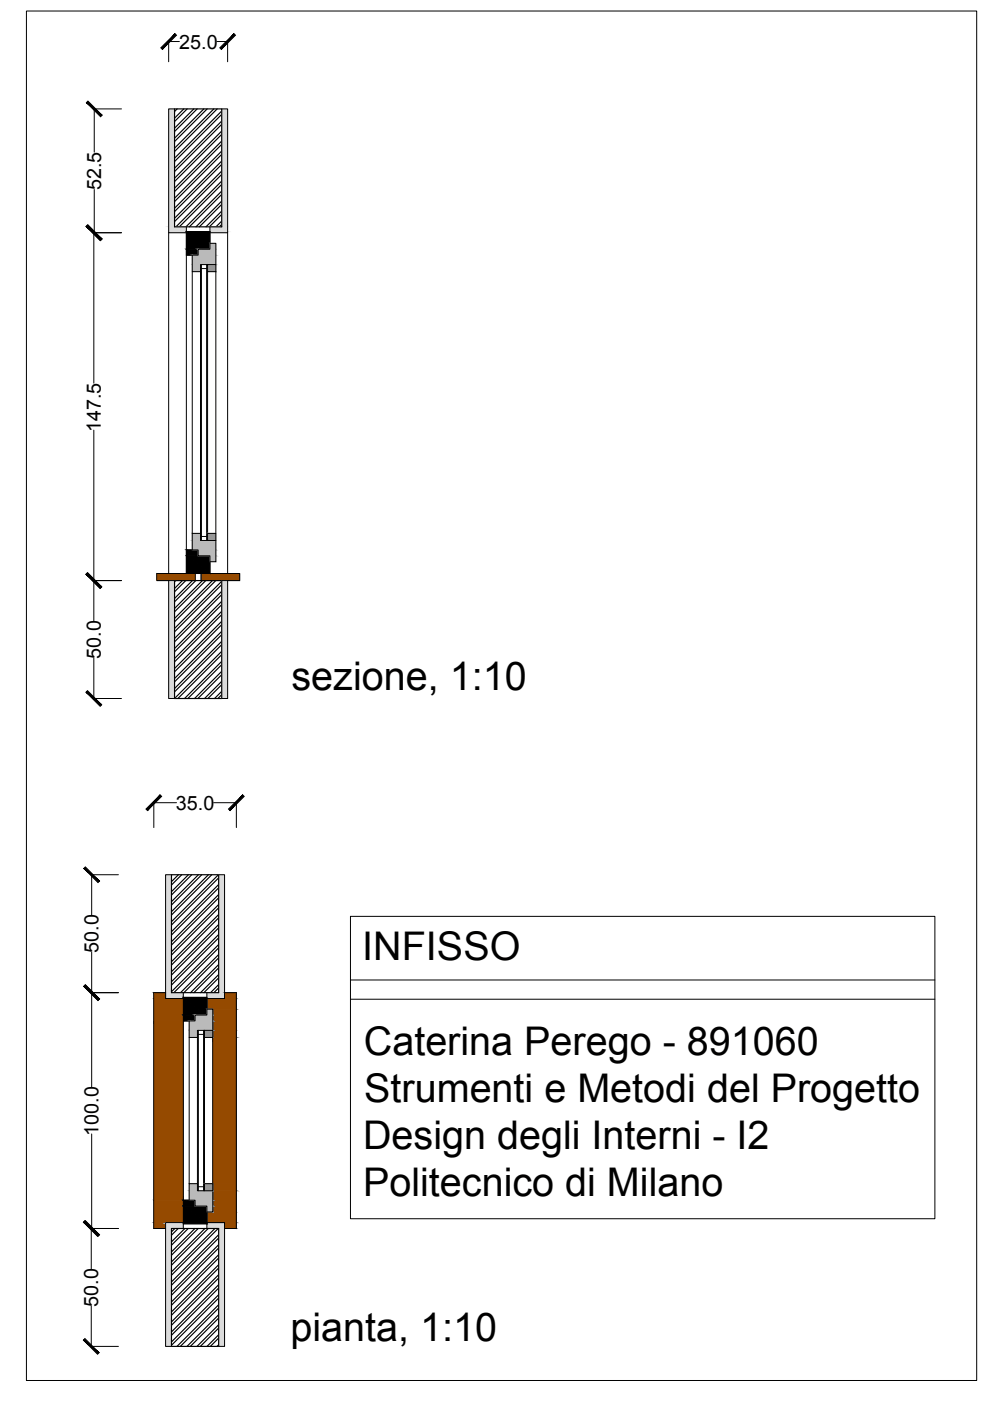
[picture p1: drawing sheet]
<svg xmlns="http://www.w3.org/2000/svg" width="420mm" height="594mm" viewBox="0 0 420 594" stroke-linecap="round" stroke-linejoin="round" font-family="sans-serif">
<!-- layer: 0 -->
<g fill="none" stroke="#000" stroke-width=".5">
<path d="M74 46.2h20v50h-20zM75.1 46.2l-1.1 1.1M77.9 46.2l-3.9 3.9M79.4 46.2l-5.4 5.3M82.2 46.2l-8.2 8.2M83.6 46.2l-9.6 9.6M86.4 46.2l-12.4 12.4M87.8 46.2l-13.8 13.8M90.7 46.2l-16.7 16.6M92.1 46.2l-18.1 18M94 47.1l-20 20M94 51.3l-20 20"/>
<path d="M94 55.6l-20 20M94 59.8l-20 20M94 48.5l-20 20M94 52.7l-20 20M94 57l-20 20M94 64l-20 20M94 68.3l-20 20M94 72.5l-20 20M94 76.8l-19.4 19.4M94 61.2l-20 20M94 65.5l-20 20M94 69.7l-20 20"/>
<path d="M94 74l-20 20M94 78.2l-18 18M94 81l-15.2 15.2M94 85.3l-10.9 10.9M94 89.5l-6.7 6.7M94 93.8l-2.4 2.4M94 82.4l-13.7 13.8M94 86.7l-9.5 9.5M94 90.9l-5.3 5.3M94 95.2l-1 1M74 246.2h20v50h-20zM74.5 246.2l-.5 .5"/>
<path d="M77.3 246.2l-3.3 3.3M78.7 246.2l-4.7 4.7M81.6 246.2l-7.6 7.6M83 246.2l-9 9M85.8 246.2l-11.8 11.8M87.2 246.2l-13.2 13.2M90.1 246.2l-16.1 16M91.5 246.2l-17.5 17.5M94 246.5l-20 20M94 250.7l-20 20M94 255l-20 20M94 259.2l-20 20"/>
<path d="M94 247.9l-20 20M94 252.1l-20 20M94 256.4l-20 20M94 263.5l-20 20M94 267.7l-20 20M94 271.9l-20 20M94 276.2l-20 20M94 260.6l-20 20M94 264.9l-20 20M94 269.1l-20 20M94 273.4l-20 20M94 277.6l-18.6 18.6"/>
<path d="M94 280.4l-15.8 15.8M94 284.7l-11.5 11.5M94 288.9l-7.3 7.3M94 293.2l-3 3M94 281.8l-14.3 14.4M94 286.1l-10.1 10.1M94 290.3l-5.9 5.9M94 294.6l-1.6 1.6M72.7 370.9h20v50h-20zM72.8 370.9l-.1 .1M75.6 370.9l-2.9 3M77.1 370.9l-4.4 4.4"/>
<path d="M79.9 370.9l-7.2 7.2M81.3 370.9l-8.6 8.6M84.1 370.9l-11.4 11.4M85.5 370.9l-12.8 12.9M88.4 370.9l-15.7 15.7M89.8 370.9l-17.1 17.1M92.6 370.9l-19.9 19.9M92.7 375.1l-20 20M92.7 379.3l-20 20M92.7 372.2l-20 20M92.7 376.5l-20 20M92.7 383.6l-20 19.9"/>
<path d="M92.7 387.8l-20 20M92.7 392l-20 20M92.7 396.3l-20 20M92.7 380.7l-20 20M92.7 385l-20 20M92.7 389.2l-20 20M92.7 393.5l-20 20M92.7 397.7l-20 20M92.7 400.5l-20 20M92.7 404.8l-16.1 16.1M92.7 409l-11.9 11.9M92.7 413.3l-7.7 7.6"/>
<path d="M92.7 417.5l-3.4 3.4M92.7 401.9l-19 19M92.7 406.2l-14.7 14.7M92.7 410.4l-10.5 10.5M92.7 414.7l-6.2 6.2M92.7 418.9l-2 2M72.7 520.9h20v50h-20zM74.1 520.9l-1.4 1.4M75.6 520.9l-2.9 2.9M78.4 520.9l-5.7 5.7M79.8 520.9l-7.1 7.1M82.6 520.9l-9.9 9.9"/>
<path d="M84 520.9l-11.3 11.4M86.9 520.9l-14.2 14.2M88.3 520.9l-15.6 15.6M91.1 520.9l-18.4 18.4M92.5 520.9l-19.8 19.8M92.7 523.6l-20 20M92.7 527.8l-20 20M92.7 532.1l-20 19.9M92.7 536.3l-20 20M92.7 525l-20 20M92.7 529.2l-20 20M92.7 533.5l-20 20"/>
<path d="M92.7 537.7l-20 20M92.7 540.5l-20 20M92.7 544.8l-20 20M92.7 549l-20 20M92.7 553.3l-17.7 17.6M92.7 557.5l-13.4 13.4M92.7 541.9l-20 20.1M92.7 546.2l-20 20M92.7 550.4l-20 20M92.7 554.7l-16.2 16.2M92.7 558.9l-12 12M92.7 561.7l-9.2 9.2"/>
<path d="M92.7 566l-4.9 4.9M92.7 570.2l-.7 .7M92.7 563.2l-7.8 7.7M92.7 567.4l-3.5 3.5"/>
</g>
<g fill="#dbdbdb" stroke="#dbdbdb" stroke-width=".42">
<path d="M70.2 370.9l2.5 50v-50zM70.2 370.9l2.5 50h-2.5z"/>
<path d="M70.2 420.9l7.5 2v-2zM70.2 420.9l7.5 2h-7.5z"/>
<path d="M70.2 422.9l7.5 .5v-.5zM70.2 422.9l7.5 .5h-7.5z"/>
<path d="M92.7 370.9l2.5 50v-50zM92.7 370.9l2.5 50h-2.5z"/>
<path d="M87.7 420.9l7.5 2v-2zM87.7 420.9l7.5 2h-7.5z"/>
<path d="M87.7 422.9l7.5 .5v-.5zM87.7 422.9l7.5 .5h-7.5z"/>
<path d="M94 46.2l2.5 50v-50zM94 46.2l2.5 50h-2.5z"/>
<path d="M89 96.2l7.5 2v-2zM89 96.2l7.5 2h-7.5z"/>
<path d="M89 98.2l7.5 .5v-.5zM89 98.2l7.5 .5h-7.5z"/>
<path d="M71.5 46.2l2.5 50v-50zM71.5 46.2l2.5 50h-2.5z"/>
<path d="M71.5 96.2l7.5 2v-2zM71.5 96.2l7.5 2h-7.5z"/>
<path d="M71.5 98.2l7.5 .5v-.5zM71.5 98.2l7.5 .5h-7.5z"/>
<path d="M71.5 246.2l2.5 50v-50zM71.5 246.2l2.5 50h-2.5z"/>
<path d="M94 246.2l2.5 50v-50zM94 246.2l2.5 50h-2.5z"/>
<path d="M70.2 518.4l7.5 .5v-.5zM70.2 518.4l7.5 .5h-7.5z"/>
<path d="M70.2 518.9l7.5 2v-2zM70.2 518.9l7.5 2h-7.5z"/>
<path d="M70.2 520.9l2.5 50v-50zM70.2 520.9l2.5 50h-2.5z"/>
<path d="M87.7 518.4l7.5 .5v-.5zM87.7 518.4l7.5 .5h-7.5z"/>
<path d="M87.7 518.9l7.5 2v-2zM87.7 518.9l7.5 2h-7.5z"/>
<path d="M92.7 520.9l2.5 50v-50zM92.7 520.9l2.5 50h-2.5z"/>
</g>
<!-- layer: 0.13 -->
<g fill="none" stroke="#000" stroke-width=".42">
<path d="M71.5 17.4v8.8M71.5 17.6h4.6M92 17.6h4.5M96.5 17.4v8.8M39.8 46.2h11.7M40 46.2v18.3M39.6 98.7h11.9M39.8 98.7v63.8M40 80.3v18.4M71.5 98.7v144.5M96.5 98.7v144.5M79 108.2v125"/>
<path d="M81.5 115.2v111M91.5 115.2v111M39.8 182.4v80.9M39.6 246.2h11.9M39.8 279.1v17.1M39.6 296.2h11.9M65.2 340.2v10.7M65.2 340.4h9.6M90.6 340.4h9.6M100.2 340.2v10.7M38.7 370.9h11.5M38.9 370.9v17.2"/>
<path d="M72.7 370.9h-2.5v52.5h7.5M92.7 370.9h2.5v52.5h-7.5M148.6 388.6h247.8v128.2h-247.8zM38.9 403.8v57.2M148.6 415.6h247.8M38.7 420.9h11.5M70.2 420.9h-5v100h5M77.7 432.9v76M80.2 439.9v62M90.2 439.9v62M95.2 420.9h5v100h-5M148.6 423.7h247.8"/>
<path d="M38.9 480.8v40.1M77.7 518.4h-7.5v52.5h2.5M87.7 518.4h7.5v52.5h-2.5M38.5 520.9h11.7M38.7 520.9v17.2M38.7 553.8v17.1M38.5 570.9h11.7"/>
</g>
<!-- layer: 0 -->
<g fill="#954a00" stroke="#954a00" stroke-width=".42">
<path d="M85.3 243.2l16.3 3v-3zM85.3 243.2l16.3 3h-16.3z"/>
<path d="M66.5 243.2l16.3 3v-3zM66.5 243.2l16.3 3h-16.3z"/>
<path d="M65.2 420.9l5 2.5v-2.5zM65.2 420.9l5 2.5h-5z"/>
<path d="M65.2 423.4l12.5 9.5v-9.5zM65.2 423.4l12.5 9.5h-12.5z"/>
<path d="M65.2 432.9l12.5 76v-76zM65.2 432.9l12.5 76h-12.5z"/>
<path d="M65.2 508.9l12.5 9.5v-9.5zM65.2 508.9l12.5 9.5h-12.5z"/>
<path d="M65.2 518.4l5 2.5v-2.5zM65.2 518.4l5 2.5h-5z"/>
<path d="M95.2 420.9l5 2.5v-2.5zM95.2 420.9l5 2.5h-5z"/>
<path d="M87.7 423.4l12.5 4.5v-4.5zM87.7 423.4l12.5 4.5h-12.5z"/>
<path d="M90.2 427.9l10 9v-9zM90.2 427.9l10 9h-10z"/>
<path d="M90.2 436.9l10 3v-3zM90.2 436.9l10 3h-10z"/>
<path d="M90.2 439.9l10 62v-62zM90.2 439.9l10 62h-10z"/>
<path d="M90.2 501.9l10 3v-3zM90.2 501.9l10 3h-10z"/>
<path d="M90.2 504.9l10 9v-9zM90.2 504.9l10 9h-10z"/>
<path d="M87.7 513.9l12.5 4.5v-4.5zM87.7 513.9l12.5 4.5h-12.5z"/>
<path d="M95.2 518.4l5 2.5v-2.5zM95.2 518.4l5 2.5h-5z"/>
</g>
<!-- layer: 0.35 -->
<g fill="none" stroke="#000" stroke-width=".42">
<path d="M79 98.2h10v7.5h-5v2.5h-5zM81.5 108.2v7h3.5v-3h6.5v3h-3.5v-3M89 103.2h2.5v9M88 229.2v-3h3.5v3h-6.5v-3h-3.5v7M91.5 229.2v9h-2.5M79 243.2h-12.5v3h7.5M79 243.2v-10h5v2.5h5v7.5M79 243.2h10M82.8 243.2v3M85.3 243.2v3M89 243.2h12.6v3h-7.6M77.7 422.9h10v7.5h-5v2.5h-5z"/>
<path d="M80.2 432.9v7h3.5v-3h6.5v3h-3.5v-3M87.7 427.9h2.5v9M77.7 508.9h5v2.5h5v7.5h-10zM86.7 504.9v-3h3.5v3h-6.5v-3h-3.5v7M90.2 504.9v9h-2.5"/>
</g>
<!-- layer: 0.25 -->
<g fill="none" stroke="#000" stroke-width=".42">
<path d="M74 46.2h-2.5v52.5h7.5M94 46.2h2.5v52.5h-7.5M79 96.2v2M89 96.2v2M85 115.2v111M85.4 112.2v117M85.4 113.9h2.2M87.6 112.2v117M88 115.2v111M85.4 227.5h2.2M71.5 246.2v50h2.5M96.5 246.2v50h-2.5"/>
<path d="M77.7 420.9v2M83.7 439.9v62M84.1 436.9v68M84.1 438.6h2.2M86.3 436.9v68M86.7 439.9v62M87.7 420.9v2M77.7 518.9v2M84.1 503.2h2.2M87.7 518.9v2"/>
</g>
<!-- layer: 0 -->
<g fill="#000" stroke="#000" stroke-width=".42">
<path d="M74.2 14.3l-5.4 6.6 6-6zM68.2 20.3l6-6-5.4 6.6z"/>
<path d="M93.2 20.3l.6 .6 5.4-6.6zM99.2 14.3l.6 .6-6 6z"/>
<path d="M36.6 43.5l6 6 .7-.6zM36.6 43.5l.7-.6 6 6z"/>
<path d="M37.3 95.4l-.7 .6 6.7 5.4zM36.6 96l6.7 5.4-.7 .6z"/>
<path d="M79 98.2l10 7.5v-7.5zM79 98.2l10 7.5h-10z"/>
<path d="M36.5 96l6 6 .6-.6zM37.1 95.4l6 6-6.6-5.4z"/>
<path d="M79 105.7l5 2.5v-2.5zM79 105.7l5 2.5h-5z"/>
<path d="M79 233.2l5 2.5v-2.5zM79 233.2l5 2.5h-5z"/>
<path d="M79 235.7l10 7.5v-7.5zM79 235.7l10 7.5h-10z"/>
<path d="M37.1 242.9l-.6 .6 6.6 5.4zM36.5 243.5l6.6 5.4-.6 .6z"/>
<path d="M36.5 243.5l6 6 .6-.6zM36.5 243.5l.6-.6 6 6z"/>
<path d="M37.1 292.9l-.6 .6 6.6 5.4zM36.5 293.5l6.6 5.4-.6 .6z"/>
<path d="M67.9 337.1l-5.4 6.6 6-6zM67.9 337.1l-5.4 6.6-.6-.6z"/>
<path d="M96.9 343.1l.6 .6 5.4-6.6zM102.9 337.1l.6 .6-6 6z"/>
<path d="M35.5 368.2l6 6 .7-.6zM35.5 368.2l.7-.6 6 6z"/>
<path d="M36.2 417.6l-.7 .6 6.7 5.4zM35.5 418.2l6.7 5.4-.7 .6z"/>
<path d="M35.5 418.2l6 6 .7-.6zM35.5 418.2l.7-.6 6 6z"/>
<path d="M77.7 430.4l5 2.5v-2.5zM77.7 430.4l5 2.5h-5z"/>
<path d="M77.7 422.9l10 7.5v-7.5zM77.7 422.9l10 7.5h-10z"/>
<path d="M36.2 517.6l-.7 .6 6.7 5.4zM35.5 518.2l6.7 5.4-.7 .6z"/>
<path d="M77.7 508.9l5 2.5v-2.5zM77.7 508.9l5 2.5h-5z"/>
<path d="M77.7 511.4l10 7.5v-7.5zM77.7 511.4l10 7.5h-10z"/>
<path d="M35.4 518.2l6 6 .6-.6zM35.4 518.2l.6-.6 6 6z"/>
<path d="M36 567.6l-.6 .6 6.6 5.4zM35.4 568.2l6.6 5.4-.6 .6z"/>
</g>
<g fill="#bababa" stroke="#bababa" stroke-width=".42">
<path d="M89 103.2l2.5 2.5v-2.5zM89 103.2l2.5 2.5h-2.5z"/>
<path d="M84 105.7l7.5 2.5v-2.5zM84 105.7l7.5 2.5h-7.5z"/>
<path d="M81.5 108.2l10 4v-4zM81.5 108.2l10 4h-10z"/>
<path d="M81.5 112.2l3.5 3v-3zM81.5 112.2l3.5 3h-3.5z"/>
<path d="M81.5 226.2l3.5 3v-3zM81.5 226.2l3.5 3h-3.5z"/>
<path d="M81.5 229.2l10 4v-4zM81.5 229.2l10 4h-10z"/>
<path d="M84 233.2l7.5 2.5v-2.5zM84 233.2l7.5 2.5h-7.5z"/>
<path d="M89 235.7l2.5 2.5v-2.5zM89 235.7l2.5 2.5h-2.5z"/>
<path d="M87.7 427.9l2.5 2.5v-2.5zM87.7 427.9l2.5 2.5h-2.5z"/>
<path d="M82.7 430.4l7.5 2.5v-2.5zM82.7 430.4l7.5 2.5h-7.5z"/>
<path d="M80.2 432.9l10 4v-4zM80.2 432.9l10 4h-10z"/>
<path d="M80.2 436.9l3.5 3v-3zM80.2 436.9l3.5 3h-3.5z"/>
<path d="M80.2 501.9l3.5 3v-3zM80.2 501.9l3.5 3h-3.5z"/>
<path d="M80.2 504.9l10 4v-4zM80.2 504.9l10 4h-10z"/>
<path d="M82.7 508.9l7.5 2.5v-2.5zM82.7 508.9l7.5 2.5h-7.5z"/>
<path d="M87.7 511.4l2.5 2.5v-2.5zM87.7 511.4l2.5 2.5h-2.5z"/>
</g>
<g fill="#989898" stroke="#989898" stroke-width=".42">
<path d="M88 112.2l3.5 3v-3zM88 112.2l3.5 3h-3.5z"/>
<path d="M88 226.2l3.5 3v-3zM88 226.2l3.5 3h-3.5z"/>
<path d="M86.7 436.9l3.5 3v-3zM86.7 436.9l3.5 3h-3.5z"/>
<path d="M86.7 501.9l3.5 3v-3zM86.7 501.9l3.5 3h-3.5z"/>
</g>
<path d="M11.2 4.7h402.9v580.7h-402.9z" fill="none" stroke="#000" stroke-width=".42"/>
<g font-size="16.8">
<text x="123.6" y="292.7">sezione, 1:10</text>
<text x="153.6" y="407.1">INFISSO</text>
<text x="154.2" y="447.2">Caterina Perego - 891060</text>
<text x="154.4" y="467.3">Strumenti e Metodi del Progetto</text>
<text x="153.9" y="487.3">Design degli Interni - I2</text>
<text x="153.9" y="507.3">Politecnico di Milano</text>
<text x="123.1" y="568.5">pianta, 1:10</text>
</g>
<g font-size="8.4">
<text x="76" y="20.6">25.0</text>
<text x="42.9" y="80.6" transform="rotate(-90 42.9 80.6)">52.5</text>
<text x="42.7" y="183.2" transform="rotate(-90 42.7 183.2)">147.5</text>
<text x="42.7" y="279.3" transform="rotate(-90 42.7 279.3)">50.0</text>
<text x="74.6" y="343.3">35.0</text>
<text x="41.8" y="404" transform="rotate(-90 41.8 404)">50.0</text>
<text x="41.8" y="481.6" transform="rotate(-90 41.8 481.6)">100.0</text>
<text x="41.6" y="554" transform="rotate(-90 41.6 554)">50.0</text>
</g>
</svg>
